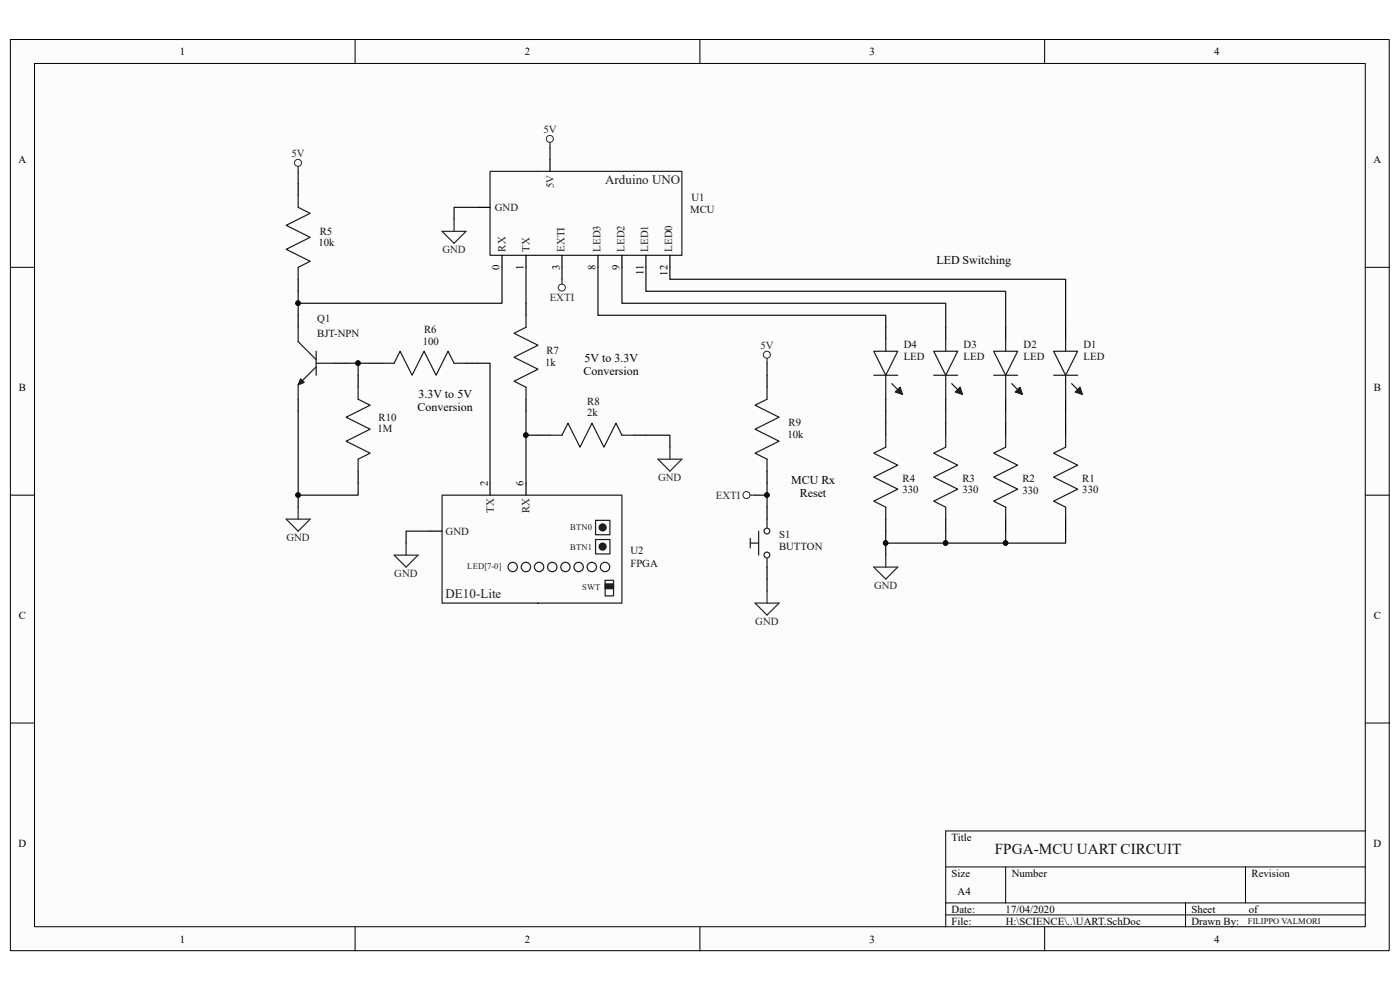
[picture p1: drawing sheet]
<svg xmlns="http://www.w3.org/2000/svg" width="297mm" height="210mm" viewBox="0 0 297 210" stroke-linecap="round" stroke-linejoin="round" font-family="sans-serif">
<path d="M2.2 8.4h292.5v193.3h-292.5z" fill="#fcfcfc"/>
<path d="M2.2 8.4h292.5v193.3h-292.5z" fill="none" stroke="#000" stroke-width=".21"/>
<path d="M7.4 13.5h282.2v183.1h-282.2z" fill="#fcfcfc"/>
<g fill="none" stroke="#000" stroke-width=".21">
<path d="M7.3 13.5h282.3v183.1h-282.3zM75.3 8.4v5.1M148.5 8.4v5.1M221.6 8.4v5.1M2.2 56.7h5.1M289.7 56.7h5.1M2.2 105h5.1M289.7 105h5.1M2.2 153.4h5.1M289.7 153.4h5.1M289.7 176.3h-89.1v20.3M75.3 196.6v5.1"/>
<path d="M148.5 196.6v5.1M200.6 183.9h89.1M200.6 191.5h89.1M200.6 194.1h89.1M213.4 183.9v7.6M221.6 196.6v5.1M251.5 191.5v5.1M264.2 183.9v7.6"/>
</g>
<g fill="none" stroke="#1c1c1c" stroke-width=".25">
<path d="M104 36.4h40.7v17.8h-40.7zM93.8 105h38.1v22.9h-38.1zM128.4 123.1h1.8v3.3h-1.8z"/>
<circle cx="128.4" cy="120.3" r=".99"/>
</g>
<path d="M116.7 33.8v2.6M101.4 44h2.6M106.5 54.2v2.5M111.6 54.2v2.5M119.2 54.2v2.5M126.9 54.2v2.5M131.9 54.2v2.5M137 54.2v2.5M142.1 54.2v2.5M91.2 112.7h2.6M104 102.5v2.5M111.6 102.5v2.5" fill="none" stroke="#000" stroke-width=".25"/>
<path d="M128.4 123.9h1.8v1h-1.8z" fill-rule="evenodd" fill="#1c1c1c"/>
<g fill="none" stroke="#1c1c1c" stroke-width=".25">
<path d="M198.1 74.5h5.1l-2.6 5.1zM198.1 79.6h5.1M200.6 72v2.5M200.6 79.6v5.1M201.9 81.4l1.3 1.3M126.3 114.5h3.1v3h-3.1zM126.3 110.4h3.1v3h-3.1zM128.4 123.9h1.8v1h-1.8z"/>
<circle cx="108.8" cy="120.3" r=".99"/>
<circle cx="111.6" cy="120.3" r=".99"/>
<circle cx="114.4" cy="120.3" r=".99"/>
<circle cx="117.2" cy="120.3" r=".99"/>
<circle cx="120" cy="120.3" r=".99"/>
<circle cx="122.8" cy="120.3" r=".99"/>
<circle cx="125.6" cy="120.3" r=".99"/>
</g>
<g fill="#1c1c1c" stroke="#1c1c1c" stroke-width=".25">
<circle cx="127.8" cy="116" r=".74"/>
<circle cx="127.8" cy="111.9" r=".74"/>
</g>
<path d="M200.6 69.4v2.6M200.6 84.7v2.5" fill="none" stroke="#000" stroke-width=".25"/>
<path d="M203.7 82.1l.5 1.6-1.5-.5z" fill="#1c1c1c"/>
<path d="M185.4 74.5h5.1l-2.6 5.1zM185.4 79.6h5.1M187.9 72v2.5M187.9 79.6v5.1M189.2 81.4l1.3 1.3M203.7 82.1l.5 1.6-1.5-.5z" fill="none" stroke="#1c1c1c" stroke-width=".25"/>
<path d="M187.9 69.4v2.6M187.9 84.7v2.5" fill="none" stroke="#000" stroke-width=".25"/>
<path d="M189.9 83.2l1.1-1.1 .5 1.6z" fill="#1c1c1c"/>
<path d="M210.8 74.5h5.1l-2.5 5.1zM210.8 79.6h5.1M213.4 72v2.5M213.4 79.6v5.1M189.9 83.2l1.1-1.1 .5 1.6zM214.6 81.4l1.3 1.3" fill="none" stroke="#1c1c1c" stroke-width=".25"/>
<path d="M213.4 69.4v2.6M213.4 84.7v2.5" fill="none" stroke="#000" stroke-width=".25"/>
<path d="M216.4 82.1l.5 1.6-1.5-.5z" fill="#1c1c1c"/>
<path d="M223.5 74.5h5.1l-2.5 5.1zM223.5 79.6h5.1M226.1 72v2.5M226.1 79.6v5.1M216.4 82.1l.5 1.6-1.5-.5zM227.3 81.4l1.3 1.3" fill="none" stroke="#1c1c1c" stroke-width=".25"/>
<path d="M226.1 69.4v2.6M226.1 84.7v2.5" fill="none" stroke="#000" stroke-width=".25"/>
<path d="M229.1 82.1l.5 1.6-1.5-.5z" fill="#1c1c1c"/>
<path d="M63.3 69.4v3.1l3.8 3.8M67.1 77.1h3.8M67.1 74.5v5.1M63.3 81.6v3.1M187.9 92.3v2.6l-2.5 1.2 5.1 2.6-5.1 2.5 5.1 2.6-5.1 2.5 2.5 1.3v2.5M200.6 92.3v2.6l-2.5 1.2 5.1 2.6-5.1 2.5 5.1 2.6-5.1 2.5 2.5 1.3v2.5M213.4 92.3v2.6l-2.6 1.2 5.1 2.6-5.1 2.5 5.1 2.6-5.1 2.5 2.6 1.3v2.5M226.1 92.3v2.6l-2.6 1.2 5.1 2.6-5.1 2.5 5.1 2.6-5.1 2.5 2.6 1.3v2.5M229.1 82.1l.5 1.6-1.5-.5z" fill="none" stroke="#1c1c1c" stroke-width=".25"/>
<path d="M63.3 66.9v2.5M70.9 77.1h2.5M63.3 84.7v2.5M187.9 89.8v2.5M200.6 89.8v2.5M213.4 89.8v2.5M226.1 89.8v2.5M187.9 110.1v2.6M200.6 110.1v2.6M213.4 110.1v2.6M226.1 110.1v2.6" fill="none" stroke="#000" stroke-width=".25"/>
<path d="M63.8 80.4l.7 .7-1.2 .5z" fill="#1c1c1c"/>
<g fill="none" stroke="#1c1c1c" stroke-width=".25">
<path d="M63.3 41.4v2.6l2.5 1.3-5.1 2.5 5.1 2.5-5.1 2.6 5.1 2.5-2.5 1.3v2.5M67.1 77.8l-3.8 3.8M81.1 77.1h2.5l1.3-2.6 2.5 5.1 2.6-5.1 2.5 5.1 2.6-5.1 1.2 2.6h2.6M111.6 66.9v2.5l-2.6 1.3 5.1 2.5-5.1 2.6 5.1 2.5-5.1 2.6 2.6 1.2v2.6M63.8 80.4l.7 .7-1.2 .5zM76 82.1v2.6l2.5 1.3-5.1 2.5 5.1 2.6-5.1 2.5 5.1 2.5-2.5 1.3v2.6M116.7 92.3h2.5l1.3-2.5 2.5 5.1 2.6-5.1 2.5 5.1 2.6-5.1 1.2 2.5h2.6M162.7 82.1v2.6l-2.5 1.3 5.1 2.5-5.1 2.6 5.1 2.5-5.1 2.5 2.5 1.3v2.6M159.2 115.2h1.7M159.2 114.2v2M160.9 112.7v5.1M162.7 110.1v1.8"/>
<path d="M162.7 118.5v1.8"/>
<circle cx="162.7" cy="117.7" r=".61"/>
<circle cx="162.7" cy="112.6" r=".61"/>
</g>
<g fill="none" stroke="#000" stroke-width=".25">
<path d="M63.3 38.9v2.5M63.3 59.2v2.6M76 79.6v2.5M78.5 77.1h2.6M98.9 77.1h2.5M111.6 64.3v2.6M162.7 79.6v2.5M76 100v2.5M111.6 84.7v2.5M114.1 92.3h2.6M134.5 92.3h2.5M162.7 100v2.5"/>
<path d="M162.7 107.6v2.5M162.7 120.3v2.6"/>
</g>
<g fill="none" stroke="#262626" stroke-width=".25">
<path d="M63.3 35.3v1.1M116.7 30.2v1.1M93.8 49.1h5.1l-2.6 2.5zM96.3 46.5v2.6M119.2 59.2v1.1M162.7 76v1.1M139.6 97.4h5.1l-2.6 2.6zM142.1 94.9v2.5M60.7 110.1h5.1l-2.5 2.6zM63.3 107.6v2.5M83.6 117.8h5.1l-2.5 2.5zM86.2 115.2v2.6"/>
<path d="M159.2 105h1M187.9 117.8v2.5M160.2 127.9h5.1l-2.6 2.6zM162.7 125.4v2.5M185.4 120.3h5.1l-2.6 2.6z"/>
</g>
<g fill="none" stroke="#262626" stroke-width=".21">
<circle cx="63.2" cy="34.5" r=".74"/>
<circle cx="116.6" cy="29.5" r=".74"/>
<circle cx="119.2" cy="61" r=".74"/>
<circle cx="162.7" cy="75.3" r=".74"/>
<circle cx="158.4" cy="105" r=".74"/>
</g>
<g fill="none" stroke="#0e0e0e" stroke-width=".25">
<path d="M63.3 36.4v2.5M116.7 31.3v2.5M101.4 44h-5.1v2.5M106.5 56.7v7.6h-43.2M111.6 56.7v7.6M119.2 56.7v2.5M126.9 56.7v10.2h61v2.5M131.9 56.7v7.6h68.7v5.1M137 56.7v5.1h76.4v7.6M142.1 56.7v2.5h84v10.2M63.3 61.8v5.1M73.4 77.1h5.1"/>
<path d="M76 77.1v2.5M101.4 77.1h2.6v25.4M162.7 77.1v2.5M63.3 87.2v20.4M111.6 87.2v15.3M111.6 92.3h2.5M137 92.3h5.1v2.6M187.9 87.2v2.6M200.6 87.2v2.6M213.4 87.2v2.6M226.1 87.2v2.6M76 102.5v2.5h-12.7"/>
<path d="M91.2 112.7h-5v2.5M160.2 105h2.5M162.7 102.5v5.1M187.9 112.7v2.5M200.6 112.7v2.5M213.4 112.7v2.5M226.1 112.7v2.5h-38.2v2.6M162.7 122.9v2.5"/>
</g>
<g fill="#0e0e0e" stroke="#0e0e0e" stroke-width=".21">
<circle cx="187.9" cy="115.2" r=".48"/>
<circle cx="200.6" cy="115.2" r=".48"/>
<circle cx="213.3" cy="115.2" r=".48"/>
<circle cx="162.7" cy="105" r=".48"/>
<circle cx="63.2" cy="64.3" r=".48"/>
<circle cx="63.2" cy="105" r=".48"/>
<circle cx="76" cy="77" r=".48"/>
<circle cx="111.6" cy="92.3" r=".48"/>
</g>
<text font-size="3.2" fill="#0e0e0e" x="211.1" y="181.2">FPGA-MCU UART CIRCUIT</text>
<g font-size="2.8" fill="#1c1c1c">
<text x="128.4" y="39.1">Arduino UNO</text>
<text x="94.5" y="126.8">DE10-Lite</text>
</g>
<g font-size="2.5">
<text x="198.7" y="55.9">LED Switching</text>
<text x="124" y="76.8">5V to 3.3V</text>
<text x="123.8" y="79.5">Conversion</text>
<text x="88.6" y="87.2">Conversion</text>
<text x="88.8" y="84.4">3.3V to 5V</text>
<text x="167.9" y="102.7">MCU Rx</text>
<text x="169.7" y="105.5">Reset</text>
</g>
<g font-size="2.3">
<text x="38.2" y="11.7">1</text>
<text x="111.3" y="11.7">2</text>
<text x="184.5" y="11.7">3</text>
<text x="257.6" y="11.7">4</text>
<text x="3.9" y="34.6">A</text>
<text x="291.4" y="34.6">A</text>
<text x="106" y="57.4" transform="rotate(-90 106 57.4)">0</text>
<text x="111.1" y="57.4" transform="rotate(-90 111.1 57.4)">1</text>
<text x="118.7" y="57.4" transform="rotate(-90 118.7 57.4)">3</text>
<text x="126.4" y="57.4" transform="rotate(-90 126.4 57.4)">8</text>
<text x="131.4" y="57.4" transform="rotate(-90 131.4 57.4)">9</text>
<text x="136.5" y="58.4" transform="rotate(-90 136.5 58.4)">11</text>
<text x="141.6" y="58.5" transform="rotate(-90 141.6 58.5)">12</text>
<text x="4" y="82.9">B</text>
<text x="291.5" y="82.9">B</text>
<text x="103.5" y="103" transform="rotate(-90 103.5 103)">2</text>
<text x="111.1" y="103" transform="rotate(-90 111.1 103)">6</text>
<text x="4" y="131.3">C</text>
<text x="291.5" y="131.3">C</text>
<text x="3.9" y="179.6">D</text>
<text x="201.9" y="178.3">Title</text>
<text x="291.4" y="179.6">D</text>
<text x="201.9" y="186">Size</text>
<text x="214.6" y="186">Number</text>
<text x="265.5" y="186">Revision</text>
<text x="203.2" y="189.8">A4</text>
<text x="201.9" y="193.6">Date:</text>
<text x="201.9" y="196.1">File:</text>
<text x="213.3" y="193.6">17/04/2020</text>
<text x="213.4" y="196.1">H:\SCIENCE\..\UART.SchDoc</text>
<text x="252.8" y="193.6">Sheet</text>
<text x="252.8" y="196.1">Drawn By:</text>
<text x="265" y="193.6">of</text>
<text x="38.2" y="199.9">1</text>
<text x="111.3" y="199.9">2</text>
<text x="184.5" y="199.9">3</text>
<text x="257.6" y="199.9">4</text>
</g>
<g font-size="2.3" fill="#262626">
<text x="115.3" y="28.2">5V</text>
<text x="61.8" y="33.3">5V</text>
<text x="93.9" y="53.7">GND</text>
<text x="116.6" y="63.8">EXTI</text>
<text x="161.3" y="74">5V</text>
<text x="139.6" y="102">GND</text>
<text x="151.9" y="105.8">EXTI</text>
<text x="60.7" y="114.7">GND</text>
<text x="83.7" y="122.3">GND</text>
<text x="185.4" y="124.9">GND</text>
<text x="160.2" y="132.5">GND</text>
</g>
<g font-size="2.3" fill="#1c1c1c">
<text x="117.5" y="39.9" transform="rotate(-90 117.5 39.9)">5V</text>
<text x="105" y="44.7">GND</text>
<text x="107.3" y="53.4" transform="rotate(-90 107.3 53.4)">RX</text>
<text x="112.4" y="53.4" transform="rotate(-90 112.4 53.4)">TX</text>
<text x="119.8" y="53.4" transform="rotate(-90 119.8 53.4)">EXTI</text>
<text x="127.4" y="53.4" transform="rotate(-90 127.4 53.4)">LED3</text>
<text x="132.5" y="53.4" transform="rotate(-90 132.5 53.4)">LED2</text>
<text x="137.5" y="53.4" transform="rotate(-90 137.5 53.4)">LED1</text>
<text x="142.6" y="53.4" transform="rotate(-90 142.6 53.4)">LED0</text>
<text x="94.5" y="113.5">GND</text>
<text x="104.7" y="108.8" transform="rotate(-90 104.7 108.8)">TX</text>
<text x="112.4" y="108.8" transform="rotate(-90 112.4 108.8)">RX</text>
</g>
<g font-size="2.3" fill="#0e0e0e">
<text x="146.4" y="45.3">MCU</text>
<text x="146.7" y="42.7">U1</text>
<text x="67.6" y="52.2">10k</text>
<text x="67.8" y="49.8">R5</text>
<text x="67.3" y="68.4">Q1</text>
<text x="67.3" y="71.5">BJT-NPN</text>
<text x="90" y="70.7">R6</text>
<text x="89.7" y="73.2">100</text>
<text x="115.7" y="77.6">1k</text>
<text x="115.9" y="75">R7</text>
<text x="191.7" y="73.7">D4</text>
<text x="191.7" y="76.3">LED</text>
<text x="204.4" y="73.7">D3</text>
<text x="204.4" y="76.3">LED</text>
<text x="217.2" y="73.7">D2</text>
<text x="217.2" y="76.3">LED</text>
<text x="229.9" y="73.7">D1</text>
<text x="229.9" y="76.3">LED</text>
<text x="80.3" y="89.3">R10</text>
<text x="124.6" y="86">R8</text>
<text x="124.6" y="88.3">2k</text>
<text x="80.1" y="91.6">1M</text>
<text x="167" y="92.8">10k</text>
<text x="167.3" y="90.3">R9</text>
<text x="191.5" y="102.2">R4</text>
<text x="191.5" y="104.6">330</text>
<text x="204.2" y="102.2">R3</text>
<text x="204.2" y="104.6">330</text>
<text x="216.9" y="102.2">R2</text>
<text x="216.9" y="104.8">330</text>
<text x="229.6" y="102.2">R1</text>
<text x="229.6" y="104.6">330</text>
<text x="133.7" y="117.5">U2</text>
<text x="165.3" y="114.2">S1</text>
<text x="165.3" y="116.8">BUTTON</text>
<text x="133.7" y="120.3">FPGA</text>
</g>
<g font-size="1.8" fill="#1c1c1c">
<text x="121" y="112.5">BTN0</text>
<text x="121" y="116.6">BTN1</text>
<text x="99.1" y="120.7">LED[7-0]</text>
<text x="123.5" y="125.3">SWT</text>
</g>
<text font-size="1.8" fill="#0e0e0e" x="264.8" y="196">FILIPPO VALMORI</text>
</svg>
